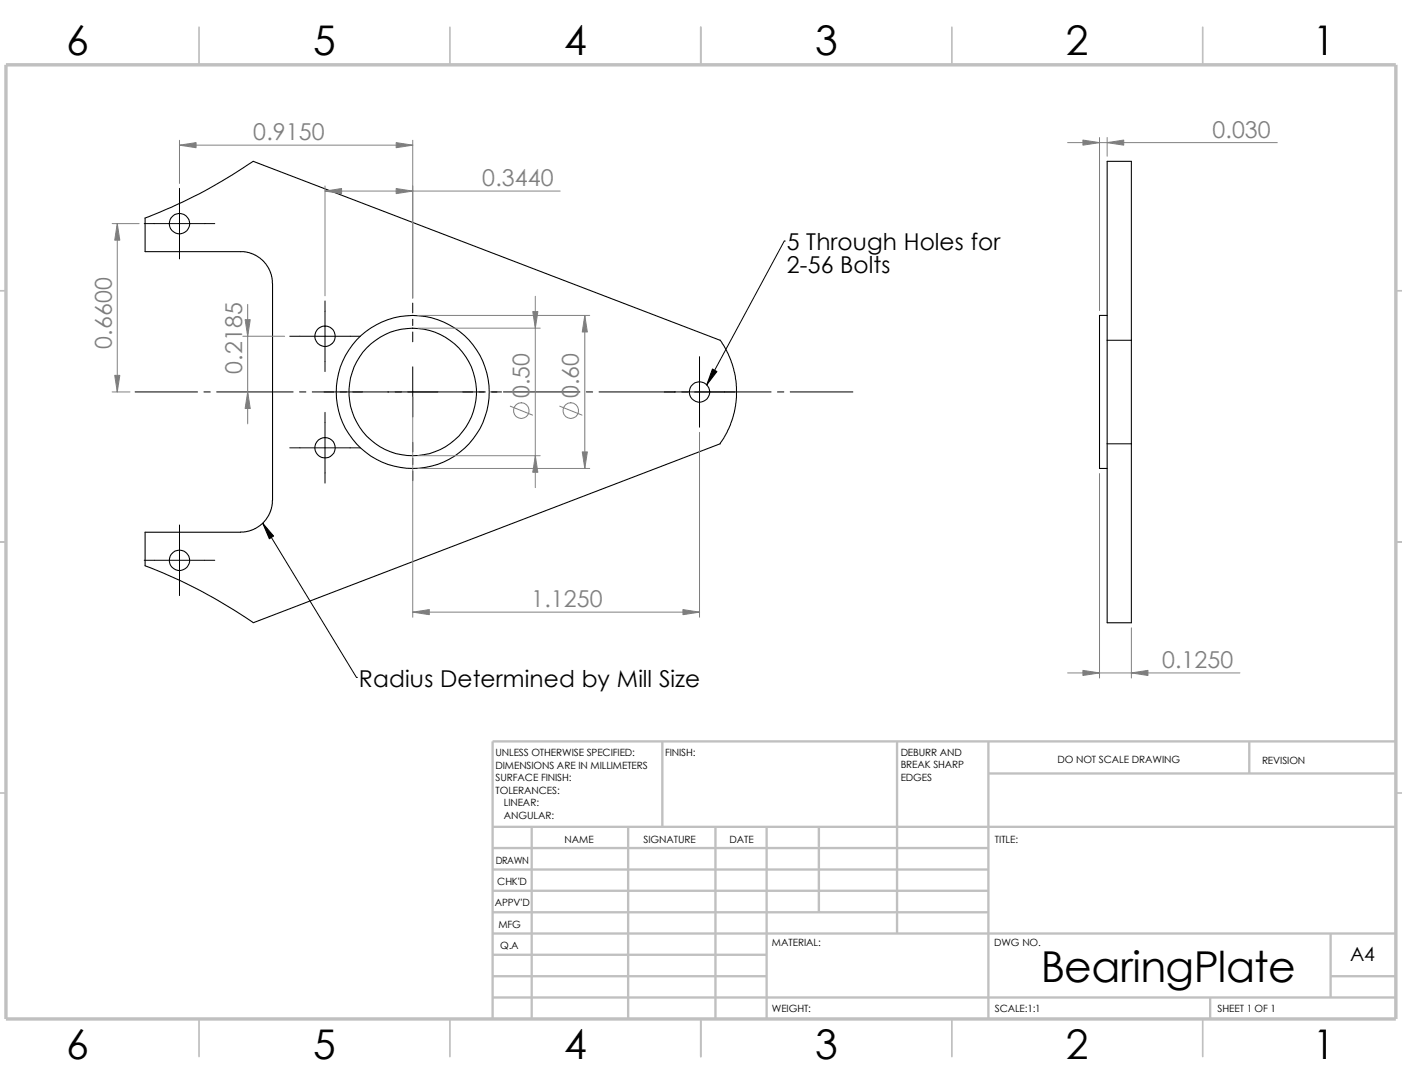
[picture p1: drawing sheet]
<svg xmlns="http://www.w3.org/2000/svg" width="279mm" height="216mm" viewBox="0 0 279 216" stroke-linecap="round" stroke-linejoin="round" font-family="sans-serif">
<g fill="none" stroke="#c0c0c0" stroke-width=".34">
<path d="M39.7 5.4v7.5M89.7 5.4v7.5M139.7 5.4v7.5M189.7 5.4v7.5M239.7 5.4v7.5M-.1 57.9h1.3M278.2 57.9h1.2M-.1 107.9h1.3M278.2 107.9h1.2M-.1 157.9h1.3M278.2 157.9h1.2M39.7 202.9v7.5"/>
<path d="M89.7 202.9v7.5M139.7 202.9v7.5M189.7 202.9v7.5M239.7 202.9v7.5"/>
</g>
<g fill="none" stroke="#c0c0c0" stroke-width=".47">
<path d="M132 147.7v17M178.8 147.7v38.2M197 147.7v55.2M197 154.1h81.2M249 147.7v6.4M278.2 147.7h-180v55.2M98.2 164.7h180M98.2 177.4h98.8M98.2 173.2h98.8M98.2 168.9h98.8M106 164.7v38.2M125.2 164.7v38.2"/>
<path d="M142.6 164.7v38.2M152.8 164.7v38.2M163.2 164.7v17M98.2 198.7h180M98.2 181.7h98.8M98.2 194.4h54.6M98.2 190.2h54.6M98.2 185.9h180M241.2 198.7v4.2M265.2 194.4h13M265.2 185.9v12.8"/>
</g>
<path d="M1.2 12.9h277v190h-277z" fill="none" stroke="#c0c0c0" stroke-width=".68" stroke-linecap="butt"/>
<g fill="none" stroke="#000" stroke-width=".21">
<path d="M28.9 43.4a99 99 0 0 0 21.6-11.3l93 35.7 1.6 2.7 1.1 2.9 .5 2.5 .1 3.3-.5 3.1-.7 2.2-.7 1.6-1.4 2.3-93 35.6M28.9 43.5v6.6h19.7l1 .2 1.6 .7 1.3 .9 .5 .6 .9 1.8 .4 2.2v43.2l-.2 1.6-.5 1.3-.6 .9-1.1 1.1-1.4 .9-1.9 .5h-19.7v6.7a101.1 101.1 0 0 1 21.6 11.3M220.6 62.8h-1.5v30.5h1.5M220.6 67.8h4.9M220.6 67.8v-35.7h4.9v35.7M220.6 67.8v20.6M225.5 67.8v20.6M220.6 88.4h4.9M220.6 88.4v35.6h4.9v-35.6"/>
<circle cx="35.8" cy="44.5" r="2.03"/>
<circle cx="64.8" cy="67" r="2.03"/>
<circle cx="82.2" cy="78.1" r="15.2"/>
<circle cx="82.3" cy="78.1" r="12.7"/>
<circle cx="139.4" cy="78.1" r="2.03"/>
<circle cx="64.8" cy="89.2" r="2.03"/>
<circle cx="35.8" cy="111.6" r="2.03"/>
</g>
<g fill="none" stroke="#000" stroke-width=".2">
<path d="M35.8 37.5v14.1M28.7 44.5h14.1M64.8 59.9v14.1M156.3 48h.1M156.3 48l-15.5 28.7M26.9 78.1h12.5M40.6 78.1h1.3M43.2 78.1h15.2M57.7 67h14.1M59.7 78.1h1.3M62.2 78.1h34.5M82.3 60.4v1.9"/>
<path d="M82.3 63.6v1.3M82.3 66.1v2M82.3 73.1v10M97.8 78.1h2.1M100.3 78.1h15.3M116.8 78.1h1.3M119.4 78.1h34.3M139.4 71v14.1M154.9 78.1h1.3M157.5 78.1h12.5M57.7 89.2h14.1M64.8 82.1v14.1"/>
<path d="M82.3 88.1v1.9M82.3 91.3v1.2M82.3 93.8v2M28.7 111.6h14.1M35.8 104.6v14M52.4 104.2l18.6 30.7M71 134.9h.1"/>
</g>
<g fill="none" stroke="#808080" stroke-width=".2">
<path d="M35.8 27.9v8.6M35.8 28.9h46.5M64.8 38.1h46.8M64.8 37v21.9M82.3 27.9v31.5M212.8 28.4h41.8M219.1 27.4v34.4M220.6 27.4v3.7M22.4 44.5h5.3M23.4 44.5v33.6M106.7 59v38.1M22.4 78.1h3.5"/>
<path d="M48.4 67h8.3M49.4 60.6v23.8M82.3 79.1v43.8M83.3 62.8h34.2M83.3 65.4h24.4M116.5 62.8v30.5M83.3 93.3h34.2M83.3 90.8h24.4M101.7 80.9l4.4 1.8M111.5 80.9l4.5 1.8M139.4 86.1v36.8M219.1 94.3v40.7"/>
<path d="M82.3 121.9h57.1M212.8 134h34.3M225.5 125.1v9.9"/>
<circle cx="103.9" cy="81.8" r="1.56"/>
<circle cx="113.7" cy="81.8" r="1.56"/>
</g>
<g fill="#808080" stroke="#808080" stroke-width=".2">
<path d="M22.9 74.8h1l-.5 3.3z"/>
<path d="M23.4 44.5l.5 3.3h-1z"/>
<path d="M64.8 38.1l3.3-.6v1.1z"/>
<path d="M79 37.5l3.3 .6-3.3 .5z"/>
<path d="M116.5 62.8l.6 3.3h-1.1z"/>
<path d="M116 90h1.1l-.6 3.3z"/>
<path d="M106.7 90.8l.5 3.3h-1z"/>
<path d="M106.2 62.1h1l-.5 3.3z"/>
<path d="M48.9 63.7h1l-.5 3.3z"/>
<path d="M49.4 78.1l.5 3.3h-1z"/>
<path d="M136.1 121.4l3.3 .5-3.3 .5z"/>
<path d="M82.3 121.9l3.3-.5v1z"/>
<path d="M35.8 28.9l3.3-.5v1z"/>
<path d="M79 28.4l3.3 .5-3.3 .5z"/>
<path d="M215.8 133.5l3.3 .5-3.3 .5z"/>
<path d="M225.5 134l3.3-.5v1z"/>
<path d="M215.8 27.9l3.3 .5-3.3 .5z"/>
<path d="M220.6 28.4l3.3-.5v1z"/>
</g>
<path d="M142 73.5l.9 .5-2.1 2.7zM52.4 104.2l2.1 2.6-.8 .5z" fill="#000" stroke="#000" stroke-width=".2"/>
<text font-size="8.5" x="207.4" y="195.7">BearingPlate</text>
<g font-size="8.1">
<text x="13.2" y="10.9">6</text>
<text x="62.4" y="10.9">5</text>
<text x="112.4" y="10.9">4</text>
<text x="162.4" y="10.9">3</text>
<text x="212.4" y="10.9">2</text>
<text x="261.7" y="10.9">1</text>
<text x="13.2" y="210.9">6</text>
<text x="62.4" y="210.9">5</text>
<text x="112.4" y="210.9">4</text>
<text x="162.4" y="210.9">3</text>
<text x="212.4" y="210.9">2</text>
<text x="261.7" y="210.9">1</text>
</g>
<g font-size="4.6" fill="#808080">
<text x="50.5" y="28">0.9150</text>
<text x="241.6" y="27.5">0.030</text>
<text x="96.1" y="37.1">0.3440</text>
<text x="22.3" y="69.4" transform="rotate(-90 22.3 69.4)">0.6600</text>
<text x="48.3" y="74.4" transform="rotate(-90 48.3 74.4)">0.2185</text>
<text x="105.5" y="79.3" transform="rotate(-90 105.5 79.3)">0.50</text>
<text x="115.4" y="79.3" transform="rotate(-90 115.4 79.3)">0.60</text>
<text x="105.9" y="121">1.1250</text>
<text x="231.6" y="133.1">0.1250</text>
</g>
<g font-size="4.6">
<text x="156.8" y="49.8">5 Through Holes for</text>
<text x="156.8" y="54.4">2-56 Bolts</text>
<text x="71.5" y="136.8">Radius Determined by Mill Size</text>
</g>
<text font-size="3.9" x="269.1" y="191.5">A4</text>
<g font-size="2">
<text x="98.8" y="150.6">UNLESS OTHERWISE SPECIFIED:</text>
<text x="98.8" y="153.1">DIMENSIONS ARE IN MILLIMETERS</text>
<text x="98.8" y="155.6">SURFACE FINISH:</text>
<text x="132.5" y="150.6">FINISH:</text>
<text x="179.5" y="155.5">EDGES</text>
<text x="179.5" y="150.5">DEBURR AND</text>
<text x="179.5" y="153">BREAK SHARP</text>
<text x="210.8" y="151.9">DO NOT SCALE DRAWING</text>
<text x="251.5" y="152.1">REVISION</text>
<text x="98.8" y="158.1">TOLERANCES:</text>
<text x="100.4" y="160.6">LINEAR:</text>
<text x="100.4" y="163.1">ANGULAR:</text>
<text x="112.5" y="168">NAME</text>
<text x="128.2" y="167.9">SIGNATURE</text>
<text x="145.4" y="167.9">DATE</text>
<text x="198.3" y="167.9">TITLE:</text>
<text x="98.8" y="172.1">DRAWN</text>
<text x="99.1" y="176.3">CHK'D</text>
<text x="98.6" y="180.4">APPV'D</text>
<text x="99.3" y="184.8">MFG</text>
<text x="99.7" y="189">Q.A</text>
<text x="153.8" y="188.5">MATERIAL:</text>
<text x="198.1" y="188.5">DWG NO.</text>
<text x="153.8" y="201.5">WEIGHT:</text>
<text x="198.2" y="201.6">SCALE:1:1</text>
<text x="242.7" y="201.6">SHEET 1 OF 1</text>
</g>
</svg>
